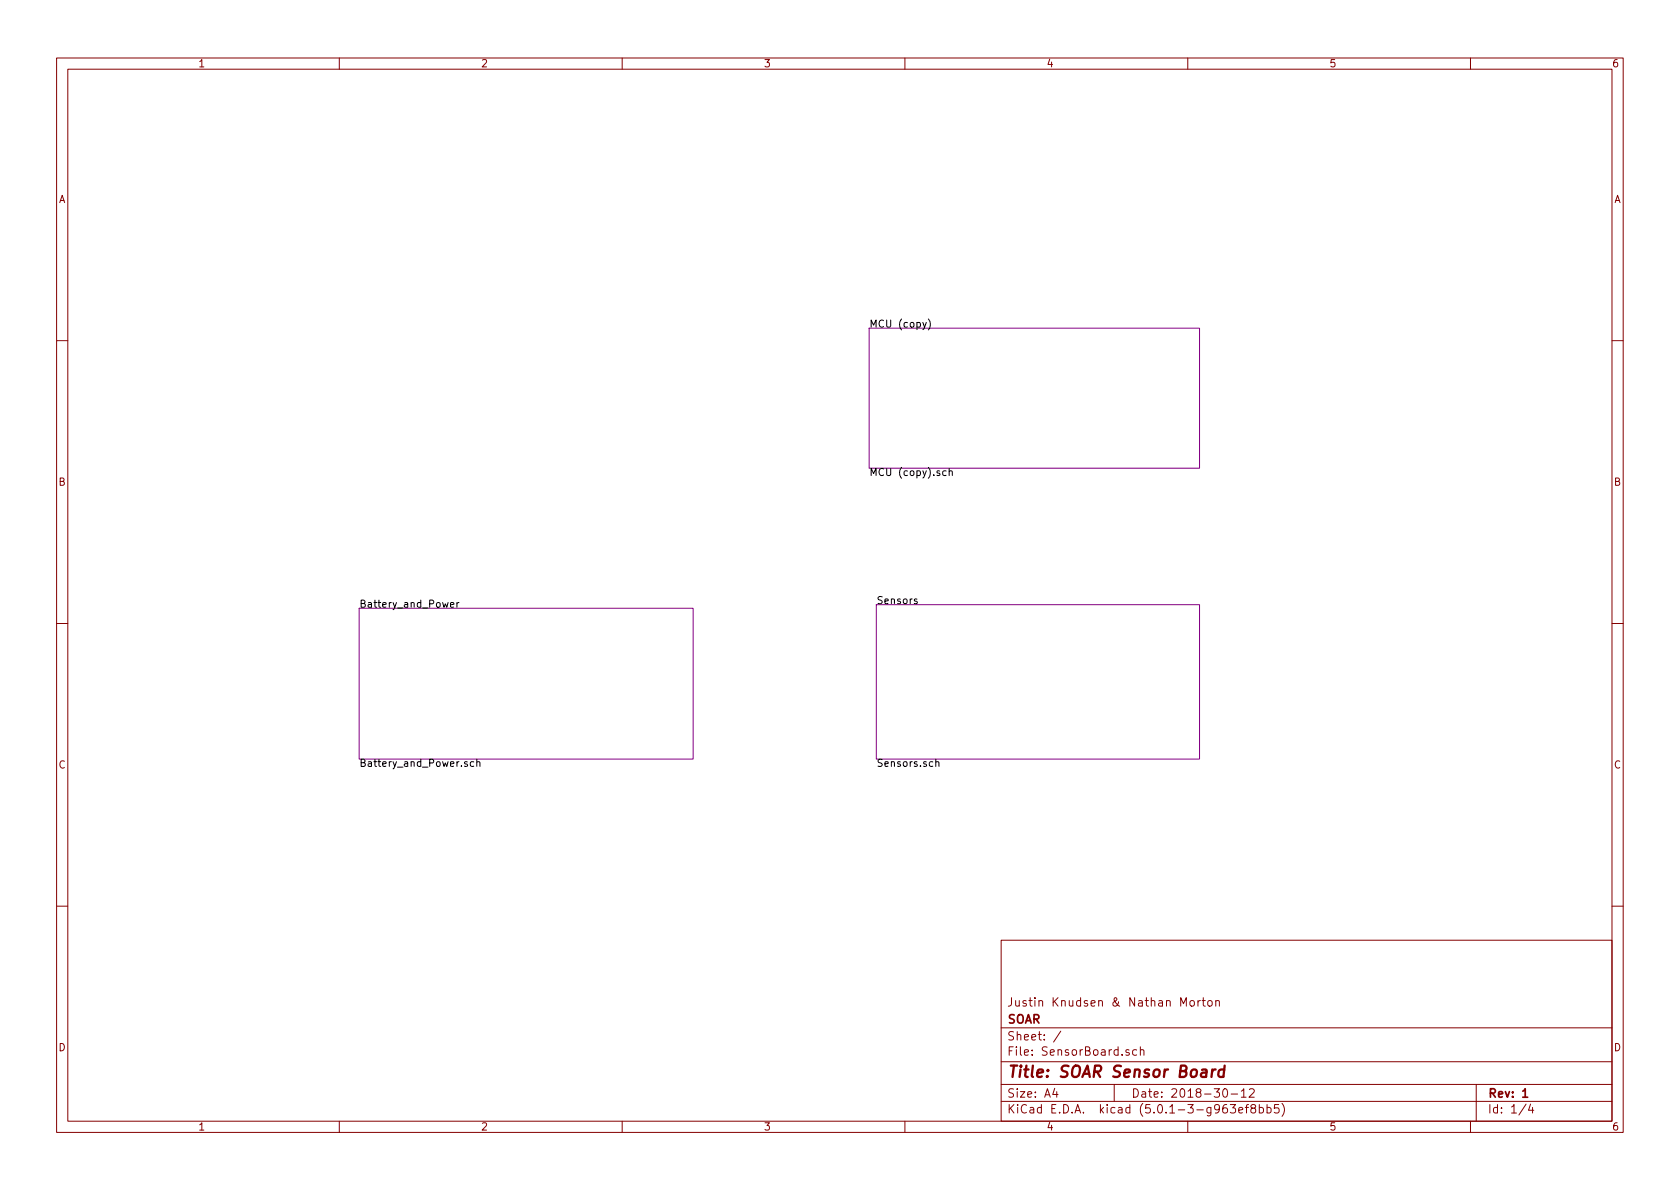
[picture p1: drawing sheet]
<svg xmlns="http://www.w3.org/2000/svg" width="297mm" height="210mm" viewBox="0 0 297 210" stroke-linecap="round" stroke-linejoin="round" font-family="sans-serif">
<g fill="none" stroke="#840000" stroke-width=".18">
<path d="M10 10.3h277v189.9h-277zM12 12.2h273v186.1h-273zM60 10.3v1.9M110 10.3v1.9M160 10.3v1.9M210 10.3v1.9M260 10.3v1.9M10 60.2h2M285 60.2h2M10 110.3h2M285 110.3h2M10 160.2h2"/>
<path d="M177 166.3h108v32h-108zM208.8 177.9v-1.5l.4 1.1 .6-1.1v1.5M210.5 177.1l.2-.2 .4 .2 .1 .5-.2 .2-.3 .1-.2-.1zM211.8 176.9v1M212.2 176.9l-.4 .3M212.5 176.9h.6M212.8 176.4v1.3l.3 .2M213.7 177l.3-.1 .3 .3v.4l-.3 .3-.3-.1-.2-.2zM215 177.1l.2-.2 .3 .1 .1 .9M215 176.9v1M285 160.2h2M60 198.3v1.9"/>
<path d="M110 198.3v1.9M160 198.3v1.9M177 194.8h108M177 191.8h108M177 187.8h108M177 181.8h108M186.5 192.5l-.4 1h1M186.8 193v1M187.6 182.3l-1.3 2M197 191.8v3M199.6 185.7l-.3-.1-.2 .2v.2l.5 .2v.3h-.5M201 185.7l-.4-.1-.3 .3v.6l.3 .1 .4-.1"/>
<path d="M201.6 185.7l.2-.1 .4 .1 .1 .9M201.6 185.1v1.5M210 198.3v1.9M216.3 192.7l.4-.2a.94 .94 0 0 1 0 1.5 .79 .79 0 0 1-.4-1.3zM217.5 195.3h1l-.5 .6 .4 .1v.7l-.2 .1-.7-.1M217.7 193.5h1.1M219 196.3l.7-.1v-.3l-.4-.1-.3 .2 .1 .7h.6M219.5 193l.4-.5v1.5M219.5 194h.8M220.2 195.8h.6M220.8 195.3l-.4 .1v.1v1.3M220.9 192.7l.2-.2h.4l.2 .2 .1 .3-1 1h1"/>
<path d="M221.5 196l-.3-.3v-.2a.48 .48 0 0 1 .7-.1l.1 .2-.1 .3-.6 .1a.48 .48 0 0 0-.1 .7l.3 .1 .4-.1 .1-.4-.3-.3M222.7 195.9l.4-.1 .3 .3-.1 .6-.2 .1-.4-.1M222.7 195.3v1.5M224 195.9l.5-.1 .2 .3v.6l-.2 .1-.5-.1M224 195.3v1.5M226.1 195.3h-.7l-.1 .7 .2-.1 .5 .1 .2 .2-.1 .5-.2 .1-.6-.1M226.7 195.1a1.71 1.71 0 0 1 0 2.3M260 198.3v1.9M261 191.8v6.5M269.8 195.2l-1.2 2M270.6 195.2l-.3 1.1h.9M271 195.8v1"/>
</g>
<path d="M269.2 193l.5-.5v1.5M269.2 194h.9" fill="none" stroke="#840000" stroke-width=".3"/>
<path d="M214.4 189.1l-.2 1.3M214.9 189.1a.5 .5 0 0 0-.6 .4M216.5 189.2a.68 .68 0 0 0-1 .3l-.1 .6 .1 .2 .2 .1 .6-.1M216.5 188.4l-.2 2" fill="none" stroke="#840000" stroke-width=".41"/>
<path d="M153.7 58h58.4v24.8h-58.4zM63.5 107.6h59.1v26.6h-59.1zM154.9 106.9h57.2v27.3h-57.2z" fill="none" stroke="#840084" stroke-width=".18"/>
<g fill="none" stroke="#000" stroke-width=".18">
<path d="M163.8 57l-.5 1.2-.1 .1M164.1 56.4a1.47 1.47 0 0 1 0 1.9M167.3 83.3h-.4l-.2 .2 .1 .5h.5M167.8 83.4l.2-.1h.3l.1 .8M167.8 82.8v1.3M79.7 107l.6-.1-.1-.3-.4-.1-.1 .2v.6h.5M80.8 106.5v.9M81.2 106.5l-.4 .3M162.1 106l-.3-.1-.2 .2 .1 .2 .4 .1v.3h-.5M83.8 134.7h-.4l-.2 .2 .1 .6h.5M84.3 134.8l.2-.1h.3l.1 .8M84.3 134.3v1.2"/>
<path d="M165.5 134.8l.2-.1h.2l.1 .8M165.5 134.3v1.2"/>
</g>
<text font-size="2.8" fill="#840000" x="178" y="190.5">Title: SOAR Sensor Board</text>
<g font-size="2.1" fill="#840000">
<text x="178" y="178">Justin Knudsen &amp; Nathan Morton</text>
<text x="178" y="184">Sheet: /</text>
<text x="178" y="181">SOAR</text>
<text x="178" y="186.7">File: SensorBoard.sch</text>
<text x="178" y="196.9">KiCad E.D.A. kicad (5.0.1-3-g963ef8bb5)</text>
<text x="178" y="194.1">Size: A4</text>
<text x="200" y="194.1">Date: 2018-30-12</text>
<text x="263" y="194.1">Rev: 1</text>
<text x="263" y="196.9">Id: 1/4</text>
</g>
<g font-size="1.8" fill="#840000">
<text x="35" y="11.9">1</text>
<text x="85" y="11.9">2</text>
<text x="135" y="11.9">3</text>
<text x="185" y="11.9">4</text>
<text x="235" y="11.9">5</text>
<text x="285" y="11.9">6</text>
<text x="10.4" y="35.9">A</text>
<text x="285.4" y="35.9">A</text>
<text x="10.4" y="85.9">B</text>
<text x="285.4" y="85.9">B</text>
<text x="10.4" y="135.9">C</text>
<text x="285.4" y="135.9">C</text>
<text x="10.4" y="185.9">D</text>
<text x="285.4" y="185.9">D</text>
<text x="35" y="199.9">1</text>
<text x="85" y="199.9">2</text>
<text x="135" y="199.9">3</text>
<text x="185" y="199.9">4</text>
<text x="235" y="199.9">5</text>
<text x="285" y="199.9">6</text>
</g>
<g font-size="1.8">
<text x="153.7" y="57.9">MCU (copy)</text>
<text x="153.7" y="84.2">MCU (copy).sch</text>
<text x="63.5" y="107.5">Battery_and_Power</text>
<text x="154.9" y="106.8">Sensors</text>
<text x="63.5" y="135.6">Battery_and_Power.sch</text>
<text x="154.9" y="135.6">Sensors.sch</text>
</g>
</svg>
